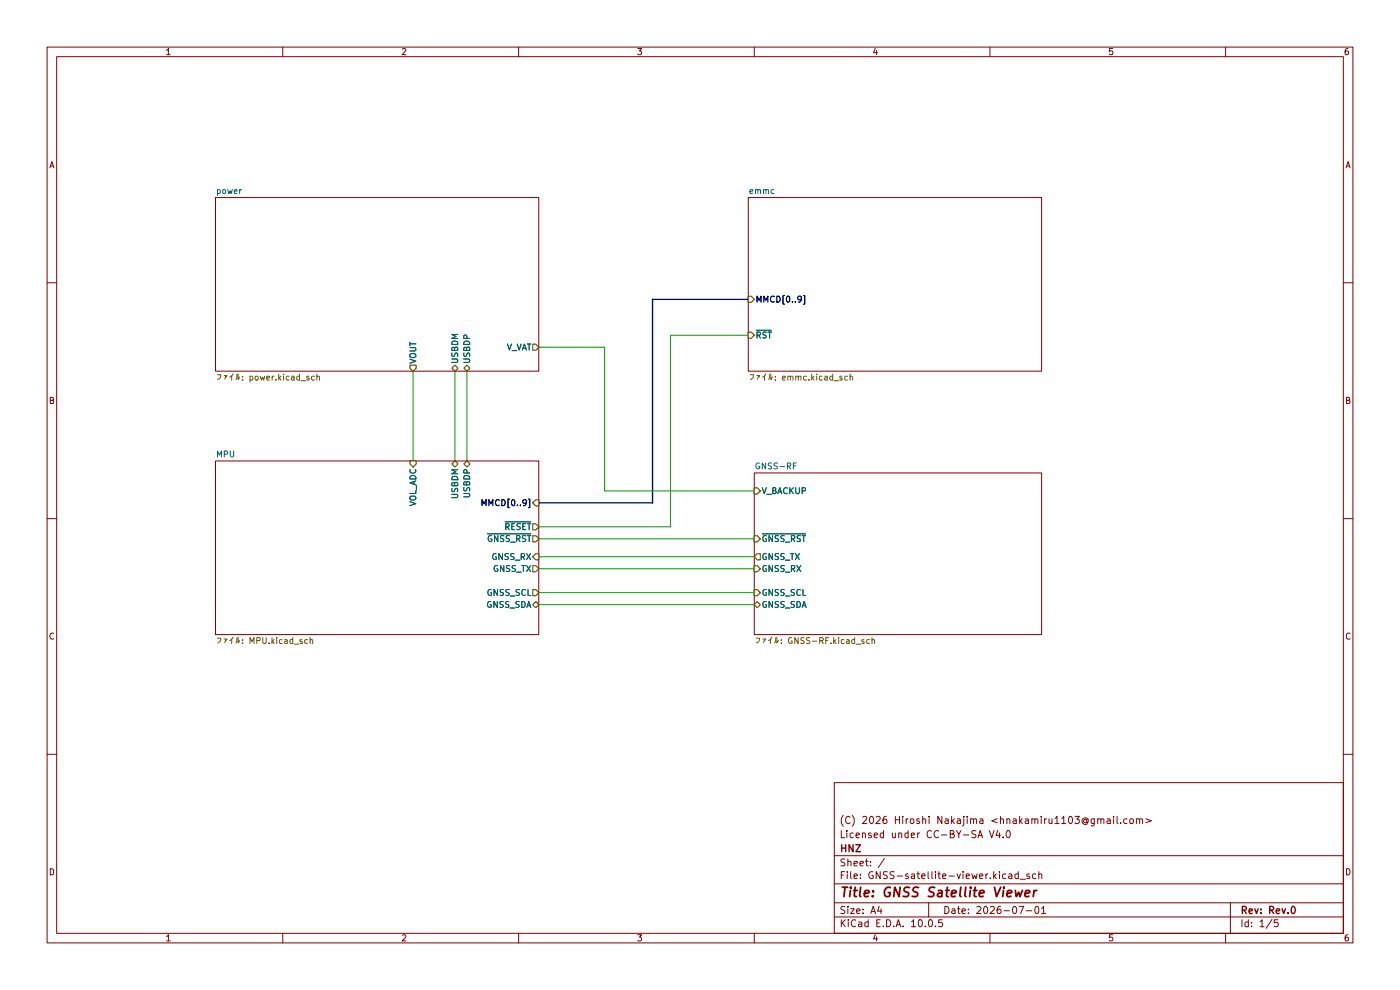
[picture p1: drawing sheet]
(kicad_sch
 (version 20260306)
 (generator "eeschema")
 (generator_version "10.0")
 (paper "A4")
 (title_block
  (title "GNSS Satellite Viewer")
  (date "2026-07-01")
  (rev "Rev.0")
  (company "HNZ")
  (comment 1 "Licensed under CC-BY-SA V4.0")
  (comment 2 "(C) 2026 Hiroshi Nakajima <hnakamiru1103@gmail.com>"))
 (lib_symbols)
 (wire
  (pts (xy 114.3 128.27) (xy 160.02 128.27))
  (stroke (width 0) (type default)))
 (wire
  (pts (xy 114.3 114.3) (xy 160.02 114.3))
  (stroke (width 0) (type default)))
 (wire
  (pts (xy 128.27 73.66) (xy 128.27 104.14))
  (stroke (width 0) (type default)))
 (wire
  (pts (xy 142.24 111.76) (xy 142.24 71.12))
  (stroke (width 0) (type default)))
 (wire
  (pts (xy 114.3 111.76) (xy 142.24 111.76))
  (stroke (width 0) (type default)))
 (bus
  (pts (xy 158.75 63.5) (xy 138.43 63.5))
  (stroke (width 0) (type default)))
 (wire
  (pts (xy 96.52 78.74) (xy 96.52 97.79))
  (stroke (width 0) (type default)))
 (bus
  (pts (xy 138.43 63.5) (xy 138.43 106.68))
  (stroke (width 0) (type default)))
 (wire
  (pts (xy 87.63 78.74) (xy 87.63 97.79))
  (stroke (width 0) (type default)))
 (wire
  (pts (xy 114.3 120.65) (xy 160.02 120.65))
  (stroke (width 0) (type default)))
 (wire
  (pts (xy 114.3 125.73) (xy 160.02 125.73))
  (stroke (width 0) (type default)))
 (wire
  (pts (xy 114.3 118.11) (xy 160.02 118.11))
  (stroke (width 0) (type default)))
 (wire
  (pts (xy 128.27 104.14) (xy 160.02 104.14))
  (stroke (width 0) (type default)))
 (wire
  (pts (xy 142.24 71.12) (xy 158.75 71.12))
  (stroke (width 0) (type default)))
 (wire
  (pts (xy 99.06 78.74) (xy 99.06 97.79))
  (stroke (width 0) (type default)))
 (bus
  (pts (xy 138.43 106.68) (xy 114.3 106.68))
  (stroke (width 0) (type default)))
 (wire
  (pts (xy 114.3 73.66) (xy 128.27 73.66))
  (stroke (width 0) (type default)))
 (sheet
  (at 158.75 41.91)
  (size 62.23 36.83)
  (exclude_from_sim no)
  (in_bom yes)
  (on_board yes)
  (dnp no)
  (fields_autoplaced yes)
  (stroke (width 0.1524) (type solid))
  (fill (color 0 0 0 0))
  (property "Sheetname" "emmc" (at 158.75 41.1984 0) (show_name no) (do_not_autoplace no) (effects (font (size 1.27 1.27)) (justify left bottom)))
  (property "Sheetfile" "emmc.kicad_sch" (at 158.75 79.3246 0) (show_name no) (do_not_autoplace no) (effects (font (size 1.27 1.27)) (justify left top)))
  (pin "MMCD[0..9]" input (at 158.75 63.5 180) (effects (font (size 1.27 1.27)) (justify left)))
  (pin "~{RST}" input (at 158.75 71.12 180) (effects (font (size 1.27 1.27)) (justify left))))
 (sheet
  (at 45.72 97.79)
  (size 68.58 36.83)
  (exclude_from_sim no)
  (in_bom yes)
  (on_board yes)
  (dnp no)
  (fields_autoplaced yes)
  (stroke (width 0.1524) (type solid))
  (fill (color 0 0 0 0))
  (property "Sheetname" "MPU" (at 45.72 97.0784 0) (show_name no) (do_not_autoplace no) (effects (font (size 1.27 1.27)) (justify left bottom)))
  (property "Sheetfile" "MPU.kicad_sch" (at 45.72 135.2046 0) (show_name no) (do_not_autoplace no) (effects (font (size 1.27 1.27)) (justify left top)))
  (pin "GNSS_RX" input (at 114.3 118.11 0) (effects (font (size 1.27 1.27)) (justify right)))
  (pin "GNSS_TX" output (at 114.3 120.65 0) (effects (font (size 1.27 1.27)) (justify right)))
  (pin "MMCD[0..9]" input (at 114.3 106.68 0) (effects (font (size 1.27 1.27)) (justify right)))
  (pin "~{GNSS_RST}" output (at 114.3 114.3 0) (effects (font (size 1.27 1.27)) (justify right)))
  (pin "GNSS_SCL" output (at 114.3 125.73 0) (effects (font (size 1.27 1.27)) (justify right)))
  (pin "GNSS_SDA" bidirectional (at 114.3 128.27 0) (effects (font (size 1.27 1.27)) (justify right)))
  (pin "VOL_ADC" input (at 87.63 97.79 90) (effects (font (size 1.27 1.27)) (justify right)))
  (pin "USBDM" bidirectional (at 96.52 97.79 90) (effects (font (size 1.27 1.27)) (justify right)))
  (pin "USBDP" bidirectional (at 99.06 97.79 90) (effects (font (size 1.27 1.27)) (justify right)))
  (pin "~{RESET}" output (at 114.3 111.76 0) (effects (font (size 1.27 1.27)) (justify right))))
 (sheet
  (at 160.02 100.33)
  (size 60.96 34.29)
  (exclude_from_sim no)
  (in_bom yes)
  (on_board yes)
  (dnp no)
  (fields_autoplaced yes)
  (stroke (width 0.1524) (type solid))
  (fill (color 0 0 0 0))
  (property "Sheetname" "GNSS-RF" (at 160.02 99.6184 0) (show_name no) (do_not_autoplace no) (effects (font (size 1.27 1.27)) (justify left bottom)))
  (property "Sheetfile" "GNSS-RF.kicad_sch" (at 160.02 135.2046 0) (show_name no) (do_not_autoplace no) (effects (font (size 1.27 1.27)) (justify left top)))
  (pin "GNSS_RX" input (at 160.02 120.65 180) (effects (font (size 1.27 1.27)) (justify left)))
  (pin "GNSS_SCL" input (at 160.02 125.73 180) (effects (font (size 1.27 1.27)) (justify left)))
  (pin "GNSS_SDA" bidirectional (at 160.02 128.27 180) (effects (font (size 1.27 1.27)) (justify left)))
  (pin "GNSS_TX" output (at 160.02 118.11 180) (effects (font (size 1.27 1.27)) (justify left)))
  (pin "V_BACKUP" input (at 160.02 104.14 180) (effects (font (size 1.27 1.27)) (justify left)))
  (pin "~{GNSS_RST}" input (at 160.02 114.3 180) (effects (font (size 1.27 1.27)) (justify left))))
 (sheet
  (at 45.72 41.91)
  (size 68.58 36.83)
  (exclude_from_sim no)
  (in_bom yes)
  (on_board yes)
  (dnp no)
  (fields_autoplaced yes)
  (stroke (width 0.1524) (type solid))
  (fill (color 0 0 0 0))
  (property "Sheetname" "power" (at 45.72 41.1984 0) (show_name no) (do_not_autoplace no) (effects (font (size 1.27 1.27)) (justify left bottom)))
  (property "Sheetfile" "power.kicad_sch" (at 45.72 79.3246 0) (show_name no) (do_not_autoplace no) (effects (font (size 1.27 1.27)) (justify left top)))
  (pin "VOUT" output (at 87.63 78.74 270) (effects (font (size 1.27 1.27)) (justify left)))
  (pin "USBDM" bidirectional (at 96.52 78.74 270) (effects (font (size 1.27 1.27)) (justify left)))
  (pin "USBDP" bidirectional (at 99.06 78.74 270) (effects (font (size 1.27 1.27)) (justify left)))
  (pin "V_VAT" output (at 114.3 73.66 0) (effects (font (size 1.27 1.27)) (justify right))))
 (sheet_instances
  (path ""
   (page "1")))
 (embedded_fonts no))
